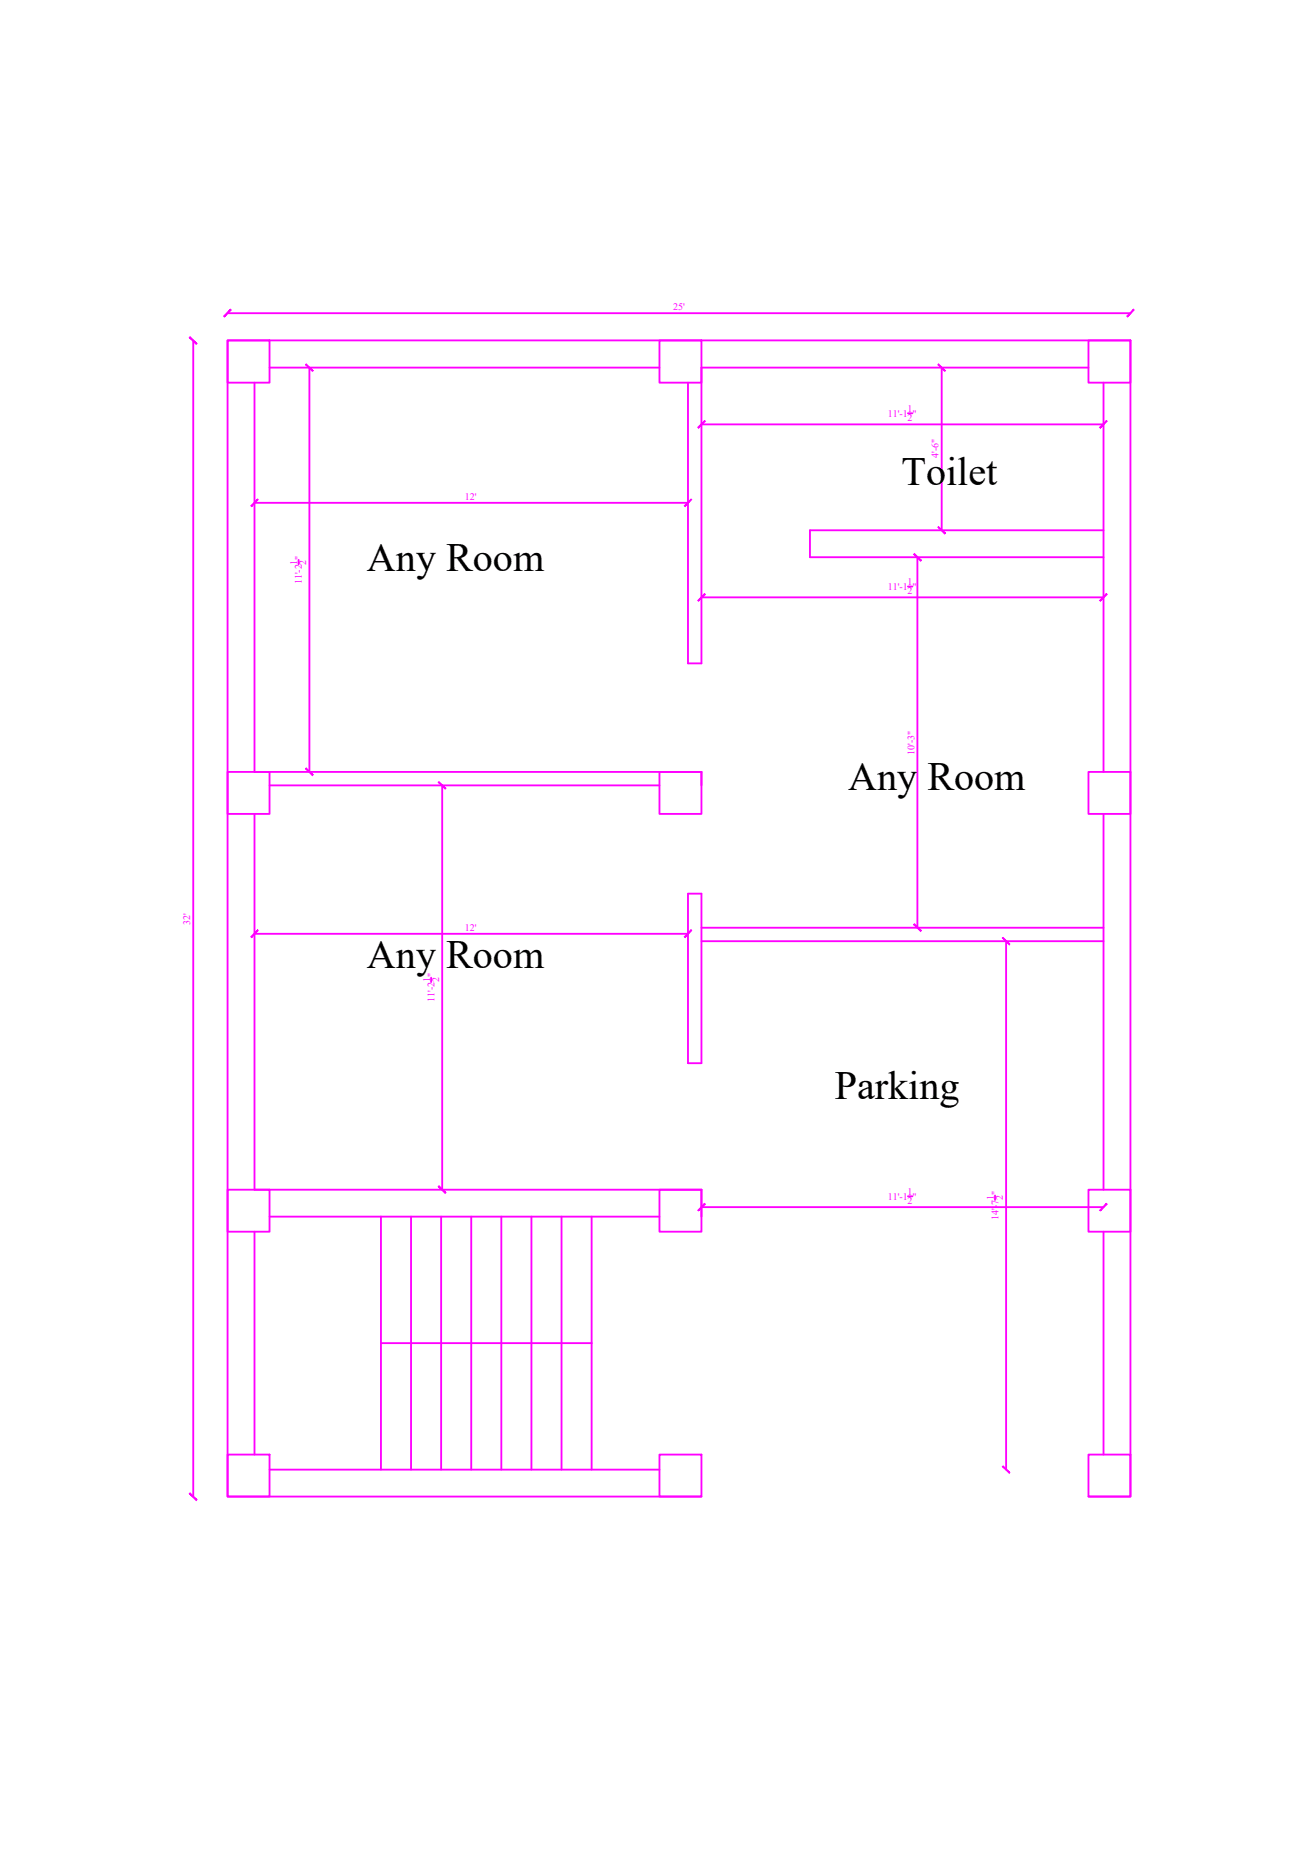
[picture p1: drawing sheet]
<svg xmlns="http://www.w3.org/2000/svg" width="210mm" height="297mm" viewBox="0 0 210 297" stroke-linecap="round" stroke-linejoin="round" font-family="sans-serif">
<!-- layer: ELEVATION -->
<g fill="none" stroke="#f0f" stroke-width=".3">
<path d="M31 54.6v185.3M36.5 54.6h6.7v6.7h-6.7zM36.5 50.2h144.8M43.2 58.9h62.5M49.6 58.9v64.8M105.7 54.6h6.8v6.7h-6.8zM151 58.9v26.1M174.5 54.6h6.8v6.7h-6.8zM174.5 58.9h-62v47.4h-2.2v-45M40.8 61.3v62.4h71.7M112.5 68h64.5M145.6 66.3h.7"/>
<path d="M177 61.3v62.4M40.8 80.6h69.5M47.9 89.7v.8M112.5 95.8h64.5M145.6 94h.7M147.1 89.3v59.4M177 85h-47.1v4.3h47.1M36.5 123.7h6.7v6.8h-6.7zM40.8 130.5v60.2h71.7M43.2 125.9h62.5M70.9 125.9v64.8M105.7 123.7h6.8v6.8h-6.8z"/>
<path d="M112.5 123.7v2.2M174.5 123.7h6.8v6.8h-6.8zM177 130.5v60.2M40.8 149.7h69.5M69.1 156.7v.7M110.3 143.3h2.2v27.1h-2.2zM112.5 148.7h64.5M112.5 150.9h64.5M161.3 150.9v84.7M36.5 190.7h6.7v6.7h-6.7zM40.8 197.4v35.8M43.2 195h62.5"/>
<path d="M61.1 195v40.6M65.9 195v40.6M70.7 195v40.6M75.6 195v40.6M80.4 195v40.6M85.2 195v40.6M90 195v40.6M94.9 195v40.6M105.7 190.7h6.8v6.7h-6.8zM112.5 190.7v4.3M112.5 193.5h64.5M145.6 191.8h.7"/>
<path d="M159.6 191.6v.8M174.5 190.7h6.8v6.7h-6.8zM177 197.4v35.8M61.1 215.3h33.8M36.5 233.2h6.7v6.7h-6.7zM43.2 235.6h62.5M105.7 233.2h6.8v6.7h-6.8zM112.5 239.9h-76v-185.3h144.8v185.3h-6.8M174.5 233.2h6.8v6.7h-6.8z"/>
</g>
<!-- layer: 0 -->
<g fill="#f0f" stroke="#f0f" stroke-width=".16">
<path d="M49.1 123.1l-.1 .1 1.2 1zM49 123.2l1.2 1-.1 .1z"/>
<path d="M49 58.5l1.1 1 .1-.1zM49.1 58.3l1.1 1.1-1.2-.9z"/>
<path d="M109.7 81.1l.2 .1 .9-1.2zM110.8 80l.1 .1-1 1.1z"/>
<path d="M41.3 80l-1 1.2 1.1-1.1zM40.2 81.1l1.1-1.1-1 1.2z"/>
<path d="M70.3 125.4l1.1 1.1 .1-.1zM70.3 125.4l.1-.1 1.1 1.1z"/>
<path d="M70.4 190.1l-.1 .1 1.2 1zM70.3 190.2l1.2 1-.1 .1z"/>
<path d="M109.7 150.2l.2 .1 .9-1.2zM110.8 149.1l.1 .1-1 1.1z"/>
<path d="M41.3 149.1l-1 1.2 1.1-1.1zM41.3 149.1l-1 1.2-.1-.1z"/>
<path d="M146.6 148.1l-.1 .1 1.2 1zM146.5 148.2l1.2 1-.1 .1z"/>
<path d="M146.5 88.9l1.1 1.1 .1-.2zM146.5 88.9l.1-.2 1.1 1.1z"/>
<path d="M150.5 84.4l-.1 .1 1.2 1zM150.4 84.5l1.2 1-.1 .1z"/>
<path d="M150.4 58.5l1.1 1 .1-.1zM150.5 58.3l1.1 1.1-1.2-.9z"/>
<path d="M113 67.4l-1 1.2 1.1-1.1zM111.9 68.5l1.1-1.1-1 1.2z"/>
<path d="M176.3 68.5l.1 .1 1-1.2zM177.4 67.4l.1 .1-1.1 1.1z"/>
<path d="M113 95.2l-1 1.2 1.1-1.1zM113 95.2l-1 1.2-.1-.1z"/>
<path d="M176.3 96.3l.1 .1 1-1.2zM177.4 95.2l.1 .1-1.1 1.1z"/>
<path d="M160.7 150.4l1.1 1.1 .1-.2zM160.7 150.4l.2-.1 1 1z"/>
<path d="M160.7 235.1l1.2 1-1-1.1zM160.7 235.1l1.2 1-.1 .1z"/>
<path d="M113 192.9l-1 1.2 1.1-1.1zM111.9 194l1.1-1.1-1 1.2z"/>
<path d="M176.3 194l.1 .1 1-1.2zM177.4 192.9l.1 .1-1.1 1.1z"/>
<path d="M37 49.6l-1 1.2 1.1-1.1zM37 49.6l-1 1.2-.1-.1z"/>
<path d="M180.7 50.7l.1 .1 1-1.2zM181.8 49.6l.1 .1-1.1 1.1z"/>
<path d="M30.4 239.4l1.2 1-1.1-1.1zM30.4 239.4l1.2 1-.1 .1z"/>
<path d="M30.4 54.1l1.1 1.1 .1-.1zM30.4 54.1l.1-.1 1.1 1.1z"/>
</g>
<g font-size="6.4">
<text x="144.6" y="77.7">Toilet</text>
<text x="58.8" y="91.5">Any Room</text>
<text x="136" y="126.6">Any Room</text>
<text x="58.8" y="155.2">Any Room</text>
<text x="133.9" y="176.1">Parking</text>
</g>
<g font-size="1.6" fill="#f0f">
<text x="108" y="49.7">25'</text>
<text x="142.4" y="66.8">11'-1 &quot;</text>
<text x="145.5" y="66.1">1</text>
<text x="145.5" y="67.5">2</text>
<text x="150.5" y="73.4" transform="rotate(-90 150.5 73.4)">4'-6&quot;</text>
<text x="74.5" y="80.1">12'</text>
<text x="47.7" y="90.5" transform="rotate(-90 47.7 90.5)">1</text>
<text x="48.4" y="93.7" transform="rotate(-90 48.4 93.7)">11'-2 &quot;</text>
<text x="49.1" y="90.5" transform="rotate(-90 49.1 90.5)">2</text>
<text x="142.4" y="94.6">11'-1 &quot;</text>
<text x="145.5" y="93.9">1</text>
<text x="145.5" y="95.3">2</text>
<text x="146.6" y="121" transform="rotate(-90 146.6 121)">10'-3&quot;</text>
<text x="30.5" y="148.2" transform="rotate(-90 30.5 148.2)">32'</text>
<text x="74.5" y="149.2">12'</text>
<text x="69" y="157.5" transform="rotate(-90 69 157.5)">1</text>
<text x="69.7" y="160.7" transform="rotate(-90 69.7 160.7)">11'-2 &quot;</text>
<text x="70.4" y="157.5" transform="rotate(-90 70.4 157.5)">2</text>
<text x="145.5" y="191.6">1</text>
<text x="142.4" y="192.3">11'-1 &quot;</text>
<text x="145.5" y="193">2</text>
<text x="159.4" y="192.4" transform="rotate(-90 159.4 192.4)">1</text>
<text x="160.1" y="195.6" transform="rotate(-90 160.1 195.6)">14'-7 &quot;</text>
<text x="160.8" y="192.4" transform="rotate(-90 160.8 192.4)">2</text>
</g>
</svg>
